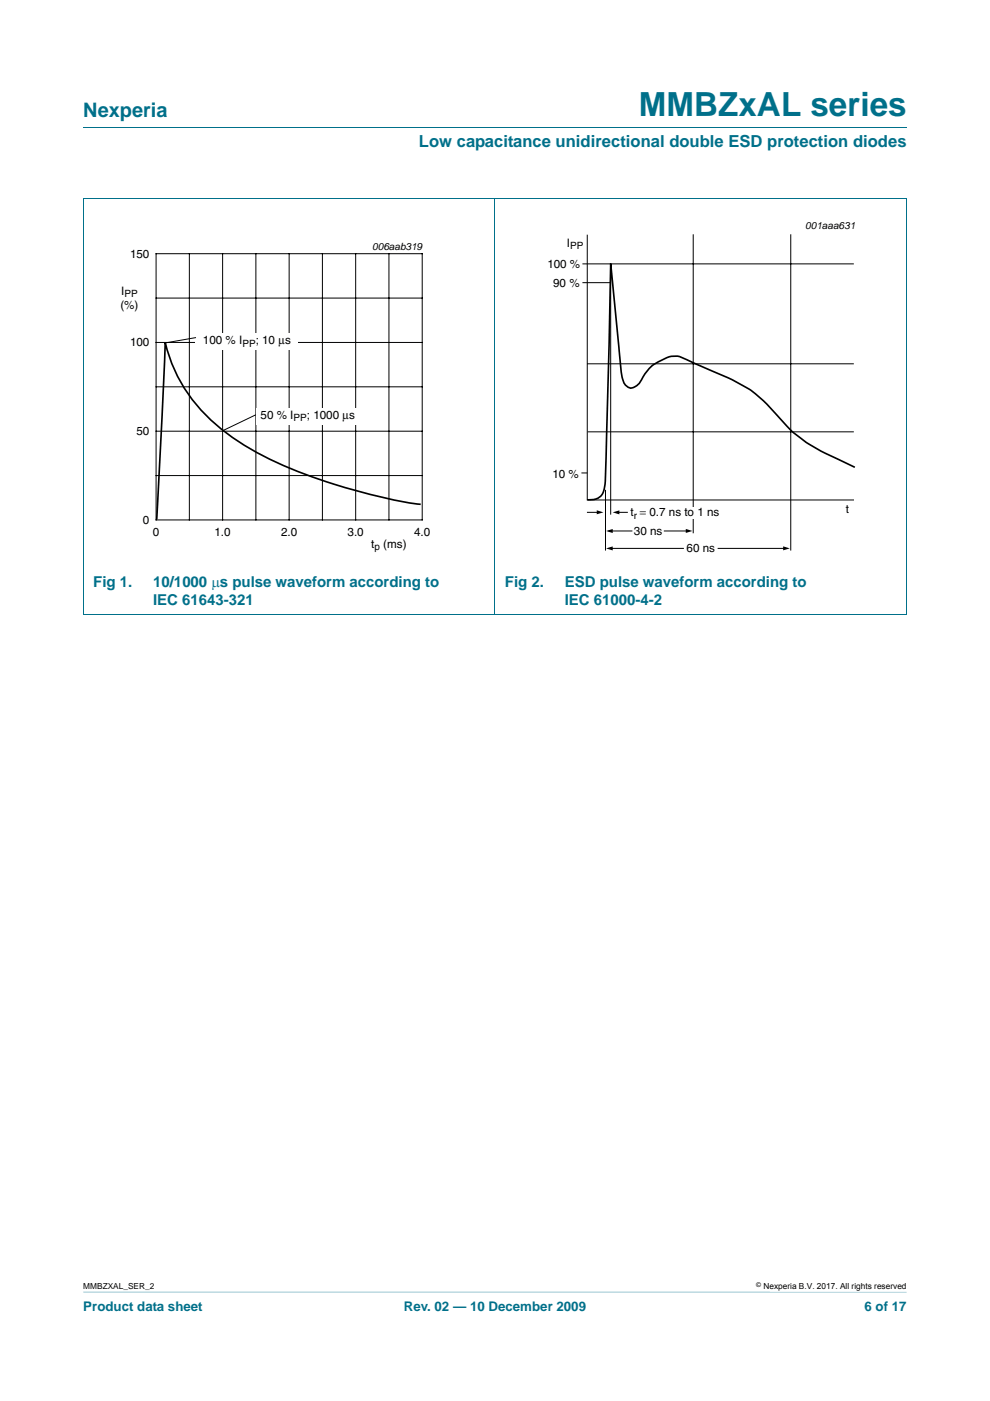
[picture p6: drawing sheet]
<svg xmlns="http://www.w3.org/2000/svg" width="210mm" height="297mm" viewBox="0 0 210 297" stroke-linecap="round" stroke-linejoin="round" font-family="sans-serif">
<path d="M17.7 273.9l174.6 .1z" fill="#00708a"/>
<path d="M17.7 27h174.6M17.6 42.1h174.7M17.7 42.2v88.1M105 42.1v88.3M192.3 42.2v88.1M17.6 130.3h174.7" fill="none" stroke="#00708a" stroke-width=".21"/>
<path d="M20.4 51h81.9v66.3h-81.9z" fill="none" stroke="#fff" stroke-width=".21"/>
<g fill="none" stroke="#000" stroke-width=".21">
<path d="M33.1 53.8h56.5v56.4h-56.5zM40.2 53.8v56.4M47.2 53.8v56.4M54.3 53.8v56.4M61.3 53.8v56.4M68.4 53.8v56.4M75.4 53.8v56.4M82.5 53.8v56.4M33.1 63.2h56.5M33.1 72.6h56.5M33.1 82h56.5M33.1 91.4h56.5"/>
<path d="M33.1 100.8h56.5"/>
</g>
<path d="M89.2 106.9a116.3 116.3 0 0 1-33.6-10.4 40.9 40.9 0 0 1-17.4-15.6 32.1 32.1 0 0 1-3.2-8.3l-1.8 37.5" fill="none" stroke="#000" stroke-width=".35"/>
<g fill="#fff">
<path d="M54.3 86.5h22v3.5h-22z"/>
<path d="M41.5 70.6h21.7v3.5h-21.7z"/>
</g>
<g fill="none" stroke="#000" stroke-width=".21">
<path d="M123.5 55.9h57.6M123.5 59.9h6M124.6 49.8v56.2h56.5M129.5 57.8v51.3M147 49.7v63.4M167.7 49.7v67M41.6 71.6l-6.5 1.1M124.5 77.1h56.6M54.3 87.9l-7.1 3.4M124.6 91.6h56.5M123.3 100.3h1.3M124.6 108.6h2.3"/>
<path d="M128.4 103.9v12.8M129.2 112.6h4.8M129.4 116.3h15.6M131.1 108.6h2M140.9 112.6h4.9M152.3 116.3h14.2"/>
</g>
<path d="M181.3 99.1a66.1 66.1 0 0 1-11-5.8l-2.6-2.2a57.9 57.9 0 0 0-8.8-8.6 121.7 121.7 0 0 0-13.2-6.2 5 5 0 0 0-5.8 .3 8.8 8.8 0 0 0-4.1 4.4 2.53 2.53 0 0 1-2.4 1.2 3.1 3.1 0 0 1-1.5-2.7l-2.4-23.6-1 42.4a18 18 0 0 1-.7 6.3 3.1 3.1 0 0 1-3.2 1.4" fill="none" stroke="#000" stroke-width=".35"/>
<path d="M126.6 108.2l1.4 .4-1.4 .4zM128.5 116.3l1.5-.4v.8zM128.5 112.6l1.5-.4v.8zM130 108.6l1.4-.4v.9zM145.5 112.1l1.4 .5-1.4 .4zM166.1 115.8l1.4 .5-1.4 .4z" fill="#000"/>
<path d="M146.7 107.6h.7v2.4h-.7z" fill="#fff"/>
<text font-size="7" fill="#00708a" x="135.5" y="24.6">MMBZxAL series</text>
<text font-size="4.2" fill="#00708a" x="17.7" y="24.9">Nexperia</text>
<text font-size="3.5" fill="#00708a" x="88.9" y="31.1">Low capacitance unidirectional double ESD protection diodes</text>
<g font-size="3.2" fill="#00708a">
<text x="19.8" y="124.4">Fig 1.</text>
<text x="32.5" y="124.4">10/1000 μs pulse waveform according to</text>
<text x="107.1" y="124.4">Fig 2.</text>
<text x="119.8" y="124.4">ESD pulse waveform according to</text>
<text x="32.5" y="128.2">IEC 61643-321</text>
<text x="119.8" y="128.2">IEC 61000-4-2</text>
</g>
<g font-size="2.8" fill="#00708a">
<text x="17.7" y="277.9">Product data sheet</text>
<text x="85.6" y="277.9">Rev. 02 — 10 December 2009</text>
<text x="183.4" y="277.9">6 of 17</text>
</g>
<g font-size="2.5">
<text x="120.2" y="52.3">I</text>
<text x="27.6" y="54.6">150</text>
<text x="116.1" y="56.7">100 %</text>
<text x="25.5" y="65.5">(%)</text>
<text x="25.7" y="62.5">I</text>
<text x="117.3" y="60.9">90 %</text>
<text x="27.6" y="73.5">100</text>
<text x="43" y="73">100 % I</text>
<text x="54.2" y="73">; 10 μs</text>
<text x="55.3" y="88.9">50 % I</text>
<text x="65.1" y="88.9">; 1000 μs</text>
<text x="28.9" y="92.3">50</text>
<text x="117.2" y="101.3">10 %</text>
<text x="30.3" y="111.1">0</text>
<text x="32.4" y="113.6">0</text>
<text x="45.5" y="113.6">1.0</text>
<text x="59.6" y="113.6">2.0</text>
<text x="73.7" y="113.6">3.0</text>
<text x="87.8" y="113.6">4.0</text>
<text x="133.7" y="109.5">t = 0.7 ns to 1 ns</text>
<text x="134.4" y="113.4">30 ns</text>
<text x="179.4" y="108.7">t</text>
<text x="78.8" y="116.2">t</text>
<text x="81.3" y="116.2">(ms)</text>
<text x="145.6" y="117.1">60 ns</text>
</g>
<g font-size="2.1">
<text x="79" y="52.9">006aab319</text>
<text x="120.9" y="52.8">PP</text>
<text x="170.8" y="48.6">001aaa631</text>
<text x="26.4" y="63">PP</text>
<text x="51.4" y="73.5">PP</text>
<text x="62.3" y="89.3">PP</text>
<text x="134.4" y="110">r</text>
<text x="79.4" y="116.7">p</text>
</g>
<g font-size="1.8">
<text x="17.7" y="273.3">MMBZXAL_SER_2</text>
<text x="161.9" y="273.4">Nexperia B.V. 2017. All rights reserved</text>
</g>
<text font-size="1.4" x="160.4" y="272.9">©</text>
</svg>
